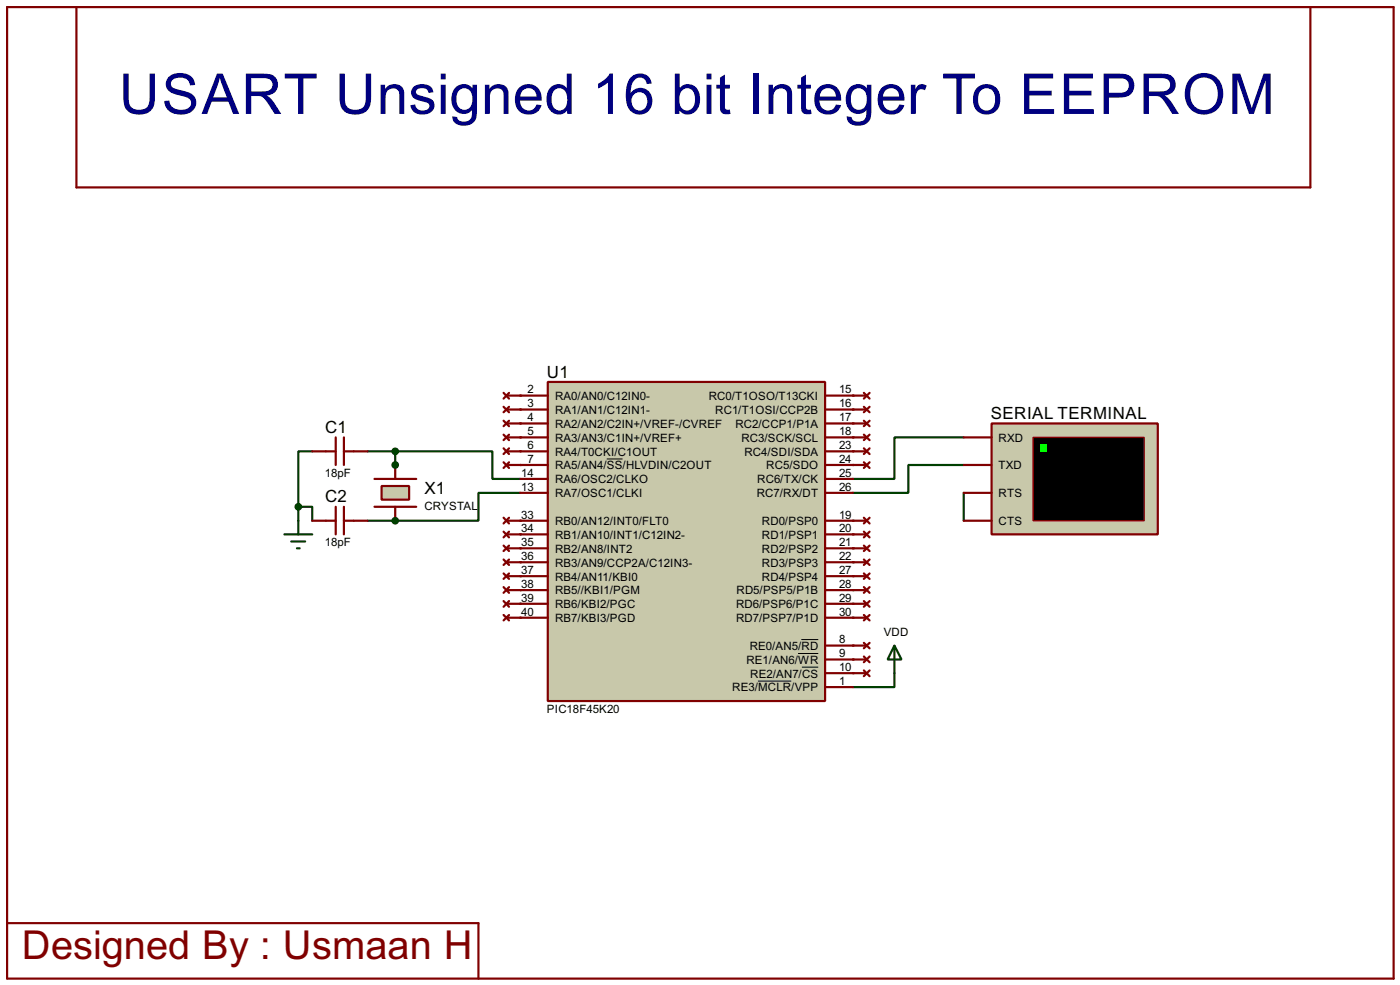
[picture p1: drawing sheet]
<svg xmlns="http://www.w3.org/2000/svg" width="256mm" height="180mm" viewBox="0 0 256 180" stroke-linecap="round" stroke-linejoin="round" font-family="sans-serif">
<path d="M176.6 90.2v5.1" fill="none" stroke="#004000" stroke-width=".4"/>
<circle cx="72.4" cy="95.3" r=".2" fill="#004000"/>
<path d="M67.4 95.3h5" fill="none" stroke="#004000" stroke-width=".4"/>
<circle cx="72.4" cy="85.1" r=".2" fill="#004000"/>
<path d="M54.7 92.8h2.5v2.5M54.7 92.8v2.5M57.2 82.6h-2.5v10.2M67.4 82.6h5v2.5" fill="none" stroke="#004000" stroke-width=".4"/>
<g fill="#004000">
<circle cx="95.3" cy="82.6" r=".2"/>
<circle cx="95.3" cy="85.1" r=".2"/>
</g>
<path d="M72.4 82.6h17.8v5.1h5.1M95.3 90.2h-7.6v5.1h-15.3" fill="none" stroke="#004000" stroke-width=".4"/>
<g fill="#004000">
<circle cx="95.3" cy="95.3" r=".2"/>
<circle cx="95.3" cy="97.8" r=".2"/>
<circle cx="95.3" cy="100.4" r=".2"/>
<circle cx="95.3" cy="102.9" r=".2"/>
<circle cx="95.3" cy="105.5" r=".2"/>
<circle cx="95.3" cy="108" r=".2"/>
<circle cx="95.3" cy="110.5" r=".2"/>
<circle cx="95.3" cy="113.1" r=".2"/>
<circle cx="156.3" cy="72.4" r=".2"/>
<circle cx="156.3" cy="80.1" r=".2"/>
<circle cx="156.3" cy="82.6" r=".2"/>
<circle cx="156.3" cy="85.1" r=".2"/>
</g>
<path d="M176.6 80.1h-12.7v7.6h-7.6M176.6 85.1h-10.2v5.1h-10.1" fill="none" stroke="#004000" stroke-width=".4"/>
<g fill="#004000">
<circle cx="156.3" cy="95.3" r=".2"/>
<circle cx="156.3" cy="97.8" r=".2"/>
<circle cx="156.3" cy="100.4" r=".2"/>
<circle cx="156.3" cy="102.9" r=".2"/>
<circle cx="156.3" cy="105.5" r=".2"/>
<circle cx="156.3" cy="108" r=".2"/>
<circle cx="156.3" cy="110.5" r=".2"/>
<circle cx="156.3" cy="113.1" r=".2"/>
<circle cx="156.3" cy="118.2" r=".2"/>
<circle cx="156.3" cy="120.7" r=".2"/>
<circle cx="156.3" cy="123.2" r=".2"/>
</g>
<path d="M163.9 123.2v2.6h-7.6" fill="none" stroke="#004000" stroke-width=".4"/>
<g fill="#004000">
<circle cx="156.3" cy="75" r=".2"/>
<circle cx="156.3" cy="77.5" r=".2"/>
<circle cx="95.3" cy="72.4" r=".2"/>
<circle cx="95.3" cy="75" r=".2"/>
<circle cx="95.3" cy="77.5" r=".2"/>
<circle cx="95.3" cy="80.1" r=".2"/>
</g>
<path d="M163.9 118.2l1.3 2.5h-2.6zM163.9 118.2v5" fill="none" stroke="#004000" stroke-width=".4"/>
<path d="M1.3 1.3h254v177.8h-254zM14 1.3v33h226.1v-33M1.3 169h86.4v10.1" fill="none" stroke="#800000" stroke-width=".4"/>
<path d="M181.7 77.5h30.4v20.3h-30.4z" fill="#c8c8aa" stroke="#800000" stroke-width=".4"/>
<path d="M189.3 80.1h20.3v15.2h-20.3z" fill="#000" stroke="#800000" stroke-width=".25"/>
<path d="M190.6 81.3h1.2v1.3h-1.2z" fill="#0f0"/>
<g fill="none" stroke="#800000" stroke-width=".4">
<path d="M92.3 71.9l1 1.1M92.3 74.5l1 1M92.3 77l1 1M92.3 79.6l1 1M92.8 72.4h2.5M92.8 75h2.5M92.8 77.5h2.5M93.3 71.9l-1 1.1M93.3 74.5l-1 1M93.3 77l-1 1M93.3 79.6l-1 1M68.6 87.7h7.7"/>
<path d="M68.6 92.8h7.7M92.3 82.1l1 1M92.3 84.6l1 1.1M92.8 80.1h2.5M92.8 85.1h2.5M92.8 82.6h2.5M93.3 82.1l-1 1M93.3 84.6l-1 1.1M176.6 80.1h5.1M176.6 90.2h5.1M176.6 85.1h5.1M176.6 95.3h5.1"/>
</g>
<path d="M69.9 89h5.1v2.5h-5.1z" fill="#c8c8aa" stroke="#800000" stroke-width=".4"/>
<g fill="none" stroke="#800000" stroke-width=".4">
<path d="M156.3 72.4h2.5M156.3 75h2.5M156.3 77.5h2.5M158.3 71.9l1 1.1M158.3 74.5l1 1M158.3 77l1 1M158.3 79.6l1 1M159.3 71.9l-1 1.1M159.3 74.5l-1 1M159.3 77l-1 1M159.3 79.6l-1 1M57.2 82.6h4.3"/>
<path d="M57.2 95.3h4.3M61.5 80.1v5M61.5 92.8v5M63 80.1v5M63 92.8v5M63 82.6h4.4M63 95.3h4.4M72.4 85.1v2.6M72.4 92.8v2.5M92.3 94.8l1 1M92.3 97.3l1 1.1M92.3 99.9l1 1"/>
<path d="M92.8 95.3h2.5M92.8 97.8h2.5M93.3 94.8l-1 1M93.3 97.3l-1 1.1M93.3 99.9l-1 1M156.3 82.6h2.5M156.3 95.3h2.5M156.3 80.1h2.5M156.3 85.1h2.5M156.3 97.8h2.5M158.3 82.1l1 1M158.3 84.6l1 1.1"/>
<path d="M158.3 94.8l1 1M158.3 97.3l1 1.1M158.3 99.9l1 1M159.3 82.1l-1 1M159.3 84.6l-1 1.1M159.3 94.8l-1 1M159.3 97.3l-1 1.1M159.3 99.9l-1 1M92.3 102.4l1 1M92.3 105l1 1M92.3 107.5l1 1M92.3 110l1 1.1"/>
<path d="M92.3 112.6l1 1M92.8 100.4h2.5M92.8 102.9h2.5M92.8 105.5h2.5M92.8 108h2.5M92.8 110.5h2.5M92.8 113.1h2.5M93.3 102.4l-1 1M93.3 105l-1 1M93.3 107.5l-1 1M93.3 110l-1 1.1M93.3 112.6l-1 1"/>
<path d="M156.3 100.4h2.5M156.3 102.9h2.5M156.3 105.5h2.5M156.3 108h2.5M156.3 110.5h2.5M156.3 113.1h2.5M156.3 118.2h2.5M158.3 102.4l1 1M158.3 105l1 1M158.3 107.5l1 1M158.3 110l1 1.1M158.3 112.6l1 1"/>
<path d="M158.3 117.7l1 1M159.3 102.4l-1 1M159.3 105l-1 1M159.3 107.5l-1 1M159.3 110l-1 1.1M159.3 112.6l-1 1M159.3 117.7l-1 1M156.3 120.7h2.5M156.3 123.2h2.5M158.3 120.2l1 1M158.3 122.7l1 1.1M159.3 120.2l-1 1"/>
<path d="M159.3 122.7l-1 1.1"/>
</g>
<g fill="#004000" stroke="#004000" stroke-width=".4">
<circle cx="72.4" cy="95.3" r=".5"/>
<circle cx="72.4" cy="85.1" r=".5"/>
<circle cx="54.6" cy="92.8" r=".5"/>
<circle cx="72.4" cy="82.6" r=".5"/>
</g>
<path d="M52.1 97.8h5.1M53.4 99.1h2.5M54.7 95.3v2.5M54.4 100.4h.5" fill="none" stroke="#004000" stroke-width=".4"/>
<path d="M100.4 69.9h50.8v58.4h-50.8z" fill="#c8c8aa" stroke="#800000" stroke-width=".4"/>
<g fill="none" stroke="#800000" stroke-width=".4">
<path d="M95.3 72.4h5.1M95.3 75h5.1M95.3 77.5h5.1M151.2 72.4h5.1M151.2 75h5.1M151.2 77.5h5.1M95.3 82.6h5.1M95.3 85.1h5.1M95.3 87.7h5.1M95.3 90.2h5.1M95.3 95.3h5.1M95.3 97.8h5.1"/>
<path d="M95.3 80.1h5.1M151.2 82.6h5.1M151.2 85.1h5.1M151.2 87.7h5.1M151.2 90.2h5.1M151.2 95.3h5.1M151.2 97.8h5.1M151.2 80.1h5.1M95.3 100.4h5.1M95.3 102.9h5.1M95.3 105.5h5.1M95.3 108h5.1"/>
<path d="M95.3 110.5h5.1M95.3 113.1h5.1M151.2 100.4h5.1M151.2 102.9h5.1M151.2 105.5h5.1M151.2 108h5.1M151.2 110.5h5.1M151.2 113.1h5.1M151.2 118.2h5.1M151.2 120.7h5.1M151.2 123.2h5.1M151.2 125.8h5.1"/>
</g>
<path d="M111.2 84h2.9M146.2 119.6h3.7M146.8 117.1h3.1M138.9 124.7h6.1M146.9 122.1h3" fill="none" stroke="#000" stroke-width=".18"/>
<text font-size="11.5" fill="#000080" x="21.8" y="20.8">USART Unsigned 16 bit Integer To EEPROM</text>
<text font-size="8.2" fill="#800000" x="4" y="175.6">Designed By : Usmaan H</text>
<g font-size="3.5">
<text x="100.2" y="69.1">U1</text>
<text x="181.5" y="76.7">SERIAL TERMINAL</text>
<text x="59.6" y="79.3">C1</text>
<text x="59.6" y="92">C2</text>
<text x="77.8" y="90.4">X1</text>
</g>
<g font-size="2.4">
<text x="96.7" y="72">2</text>
<text x="153.7" y="72">15</text>
<text x="96.7" y="74.6">3</text>
<text x="96.7" y="77.1">4</text>
<text x="101.7" y="73.2">RA0/AN0/C12IN0-</text>
<text x="101.7" y="75.8">RA1/AN1/C12IN1-</text>
<text x="129.8" y="73.2">RC0/T1OSO/T13CKI</text>
<text x="131" y="75.8">RC1/T1OSI/CCP2B</text>
<text x="153.7" y="74.6">16</text>
<text x="153.7" y="77.1">17</text>
<text x="96.7" y="82.2">6</text>
<text x="96.7" y="79.7">5</text>
<text x="101.7" y="83.4">RA4/T0CKI/C1OUT</text>
<text x="101.7" y="78.3">RA2/AN2/C2IN+/VREF-/CVREF</text>
<text x="101.7" y="80.8">RA3/AN3/C1IN+/VREF+</text>
<text x="134.7" y="78.3">RC2/CCP1/P1A</text>
<text x="135.8" y="80.8">RC3/SCK/SCL</text>
<text x="136.4" y="83.4">RC4/SDI/SDA</text>
<text x="153.7" y="79.7">18</text>
<text x="153.7" y="82.2">23</text>
<text x="182.9" y="80.8">RXD</text>
<text x="59.5" y="87.3">18pF</text>
<text x="95.5" y="87.3">14</text>
<text x="95.5" y="89.8">13</text>
<text x="96.7" y="84.7">7</text>
<text x="101.7" y="85.9">RA5/AN4/SS/HLVDIN/C2OUT</text>
<text x="101.7" y="88.5">RA6/OSC2/CLKO</text>
<text x="138.7" y="88.5">RC6/TX/CK</text>
<text x="140.4" y="85.9">RC5/SDO</text>
<text x="153.7" y="84.7">24</text>
<text x="153.7" y="87.3">25</text>
<text x="153.7" y="89.8">26</text>
<text x="182.9" y="85.9">TXD</text>
<text x="77.7" y="93.3">CRYSTAL</text>
<text x="95.5" y="94.9">33</text>
<text x="101.7" y="91">RA7/OSC1/CLKI</text>
<text x="138.6" y="91">RC7/RX/DT</text>
<text x="153.7" y="94.9">19</text>
<text x="182.9" y="91">RTS</text>
<text x="59.5" y="100">18pF</text>
<text x="95.5" y="97.4">34</text>
<text x="95.5" y="100">35</text>
<text x="101.7" y="96.1">RB0/AN12/INT0/FLT0</text>
<text x="101.7" y="98.6">RB1/AN10/INT1/C12IN2-</text>
<text x="101.7" y="101.2">RB2/AN8/INT2</text>
<text x="139.6" y="96.1">RD0/PSP0</text>
<text x="139.6" y="98.6">RD1/PSP1</text>
<text x="139.6" y="101.2">RD2/PSP2</text>
<text x="153.7" y="97.4">20</text>
<text x="153.7" y="100">21</text>
<text x="182.9" y="96.1">CTS</text>
<text x="95.5" y="102.5">36</text>
<text x="95.5" y="105.1">37</text>
<text x="95.5" y="107.6">38</text>
<text x="101.7" y="103.7">RB3/AN9/CCP2A/C12IN3-</text>
<text x="101.7" y="106.3">RB4/AN11/KBI0</text>
<text x="139.6" y="103.7">RD3/PSP3</text>
<text x="139.6" y="106.3">RD4/PSP4</text>
<text x="153.7" y="102.5">22</text>
<text x="153.7" y="105.1">27</text>
<text x="153.7" y="107.6">28</text>
<text x="95.5" y="110.1">39</text>
<text x="95.5" y="112.7">40</text>
<text x="101.7" y="108.8">RB5//KBI1/PGM</text>
<text x="101.7" y="111.3">RB6/KBI2/PGC</text>
<text x="101.7" y="113.9">RB7/KBI3/PGD</text>
<text x="134.8" y="111.3">RD6/PSP6/P1C</text>
<text x="134.8" y="113.9">RD7/PSP7/P1D</text>
<text x="134.9" y="108.8">RD5/PSP5/P1B</text>
<text x="153.7" y="110.1">29</text>
<text x="153.7" y="112.7">30</text>
<text x="137.3" y="119">RE0/AN5/RD</text>
<text x="153.7" y="117.8">8</text>
<text x="161.9" y="116.4">VDD</text>
<text x="136.7" y="121.5">RE1/AN6/WR</text>
<text x="137.4" y="124">RE2/AN7/CS</text>
<text x="153.7" y="120.3">9</text>
<text x="153.7" y="122.8">10</text>
<text x="153.7" y="125.4">1</text>
<text x="100.2" y="130.5">PIC18F45K20</text>
<text x="134.1" y="126.6">RE3/MCLR/VPP</text>
</g>
</svg>
